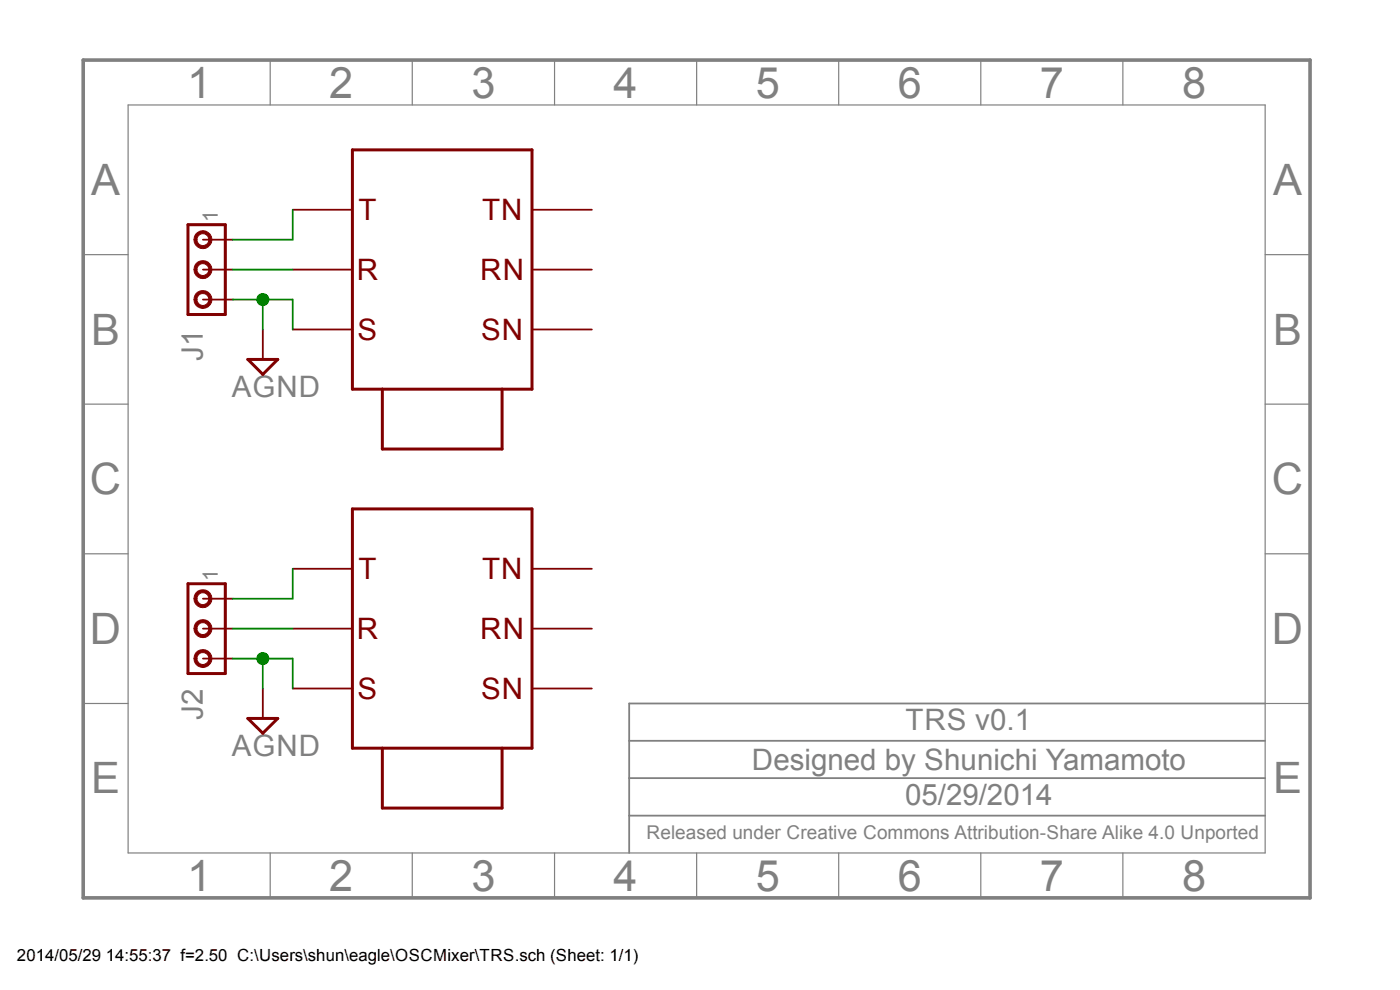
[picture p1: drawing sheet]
<?xml version="1.0" encoding="utf-8"?>
<!DOCTYPE eagle SYSTEM "eagle.dtd">
<eagle version="6.5.0">
<drawing>
<settings>
<setting alwaysvectorfont="no"/>
<setting verticaltext="up"/>
</settings>
<grid distance="0.1" unitdist="inch" unit="inch" style="lines" multiple="1" display="no" altdistance="0.01" altunitdist="inch" altunit="inch"/>
<schematic xreflabel="%F%N/%S.%C%R" xrefpart="/%S.%C%R">
<libraries>
<library name="con-amp">
<symbols>
<symbol name="MTA-1_3">
<wire x1="-3.81" y1="1.27" x2="-3.81" y2="-1.905" width="0.254" layer="94"/>
<wire x1="3.81" y1="-1.905" x2="-3.81" y2="-1.905" width="0.254" layer="94"/>
<wire x1="3.81" y1="-1.905" x2="3.81" y2="1.27" width="0.254" layer="94"/>
<wire x1="-3.81" y1="1.27" x2="3.81" y2="1.27" width="0.254" layer="94"/>
<circle x="-2.54" y="0" radius="0.635" width="0.254" layer="94"/>
<circle x="0" y="0" radius="0.635" width="0.254" layer="94"/>
<circle x="2.54" y="0" radius="0.635" width="0.254" layer="94"/>
<text x="5.08" y="0" size="1.778" layer="95">&gt;NAME</text>
<text x="5.08" y="-3.81" size="1.778" layer="96">&gt;VALUE</text>
<text x="-5.08" y="-1.27" size="1.27" layer="95">1</text>
<pin name="1" x="-2.54" y="-2.54" visible="off" length="short" direction="pas" rot="R90"/>
<pin name="3" x="2.54" y="-2.54" visible="off" length="short" direction="pas" rot="R90"/>
<pin name="2" x="0" y="-2.54" visible="off" length="short" direction="pas" rot="R90"/>
</symbol>
</symbols>
<devicesets>
<deviceset name="MTA03-100" prefix="J" uservalue="yes">
<gates>
<gate name="G$1" symbol="MTA-1_3" x="0" y="0"/>
</gates>
<devices>
<device name="" package="10X03MTA">
<connects>
<connect gate="G$1" pin="1" pad="1"/>
<connect gate="G$1" pin="2" pad="2"/>
<connect gate="G$1" pin="3" pad="3"/>
</connects>
<technologies>
<technology name=""/>
</technologies>
</device>
</devices>
</deviceset>
</devicesets>
</library>
<library name="supply2">
<symbols>
<symbol name="AGND">
<wire x1="-1.27" y1="0" x2="1.27" y2="0" width="0.254" layer="94"/>
<wire x1="1.27" y1="0" x2="0" y2="-1.27" width="0.254" layer="94"/>
<wire x1="0" y1="-1.27" x2="-1.27" y2="0" width="0.254" layer="94"/>
<text x="-2.667" y="-3.175" size="1.778" layer="96">&gt;VALUE</text>
<pin name="AGND" x="0" y="2.54" visible="off" length="short" direction="sup" rot="R270"/>
</symbol>
</symbols>
<devicesets>
<deviceset name="AGND" prefix="SUPPLY">
<gates>
<gate name="G$1" symbol="AGND" x="0" y="0"/>
</gates>
<devices>
<device name="">
<technologies>
<technology name=""/>
</technologies>
</device>
</devices>
</deviceset>
</devicesets>
</library>
<library name="Neutrik">
<symbols>
<symbol name="NMJ6HFD2">
<wire x1="-7.62" y1="0" x2="-7.62" y2="20.32" width="0.254" layer="94"/>
<wire x1="-7.62" y1="20.32" x2="-5.08" y2="20.32" width="0.254" layer="94"/>
<wire x1="-5.08" y1="20.32" x2="5.08" y2="20.32" width="0.254" layer="94"/>
<wire x1="5.08" y1="20.32" x2="7.62" y2="20.32" width="0.254" layer="94"/>
<wire x1="7.62" y1="20.32" x2="7.62" y2="0" width="0.254" layer="94"/>
<wire x1="7.62" y1="0" x2="-7.62" y2="0" width="0.254" layer="94"/>
<wire x1="-5.08" y1="20.32" x2="-5.08" y2="25.4" width="0.254" layer="94"/>
<wire x1="-5.08" y1="25.4" x2="5.08" y2="25.4" width="0.254" layer="94"/>
<wire x1="5.08" y1="25.4" x2="5.08" y2="20.32" width="0.254" layer="94"/>
<pin name="GND-IN" x="-12.7" y="15.24" visible="off" length="middle" direction="in"/>
<pin name="RIGHT-IN" x="-12.7" y="10.16" visible="off" length="middle" direction="in"/>
<pin name="LEFT-IN" x="-12.7" y="5.08" visible="off" length="middle" direction="in"/>
<pin name="LEFT-OUT" x="12.7" y="5.08" visible="off" length="middle" direction="out" rot="R180"/>
<pin name="RIGHT-OUT" x="12.7" y="10.16" visible="off" length="middle" direction="out" rot="R180"/>
<pin name="GND-OUT" x="12.7" y="15.24" visible="off" length="middle" direction="out" rot="R180"/>
<text x="-6.35" y="15.24" size="1.778" layer="94" align="center">S</text>
<text x="-6.35" y="5.08" size="1.778" layer="94" align="center">T</text>
<text x="-6.35" y="10.16" size="1.778" layer="94" align="center">R</text>
<text x="5.08" y="15.24" size="1.778" layer="94" align="center">SN</text>
<text x="5.08" y="10.16" size="1.778" layer="94" align="center">RN</text>
<text x="5.08" y="5.08" size="1.778" layer="94" align="center">TN</text>
</symbol>
</symbols>
<devicesets>
<deviceset name="NMJ6HFD2">
<gates>
<gate name="G$1" symbol="NMJ6HFD2" x="0" y="0"/>
</gates>
<devices>
<device name="" package="NMJ6HFD2">
<connects>
<connect gate="G$1" pin="GND-IN" pad="GND-IN"/>
<connect gate="G$1" pin="GND-OUT" pad="GND-OUT"/>
<connect gate="G$1" pin="LEFT-IN" pad="LEFT-IN"/>
<connect gate="G$1" pin="LEFT-OUT" pad="LEFT-OUT"/>
<connect gate="G$1" pin="RIGHT-IN" pad="RIGHT-IN"/>
<connect gate="G$1" pin="RIGHT-OUT" pad="RIGHT-OUT"/>
</connects>
<technologies>
<technology name=""/>
</technologies>
</device>
</devices>
</deviceset>
</devicesets>
</library>
</libraries>
<attributes>
</attributes>
<variantdefs>
</variantdefs>
<classes>
<class number="0" name="default" width="0" drill="0">
</class>
</classes>
<parts>
<part name="J1" library="con-amp" deviceset="MTA03-100" device=""/>
<part name="J2" library="con-amp" deviceset="MTA03-100" device=""/>
<part name="SUPPLY245" library="supply2" deviceset="AGND" device=""/>
<part name="SUPPLY1" library="supply2" deviceset="AGND" device=""/>
<part name="X1" library="Neutrik" deviceset="NMJ6HFD2" device=""/>
<part name="X2" library="Neutrik" deviceset="NMJ6HFD2" device=""/>
</parts>
<sheets>
<sheet>
<plain>
<frame x1="0" y1="0" x2="104.14" y2="71.12" columns="8" rows="5" layer="97"/>
<text x="69.755" y="14.225" size="1.778" layer="97">TRS v0.1</text>
<text x="56.69" y="10.875" size="1.778" layer="97">Designed by Shunichi Yamamoto</text>
<text x="69.77" y="7.89" size="1.778" layer="97">05/29/2014</text>
<text x="47.79" y="5" size="1.143" layer="97">Released under Creative Commons Attribution-Share Alike 4.0 Unported</text>
<wire x1="46.355" y1="3.81" x2="46.355" y2="6.985" width="0.1524" layer="97"/>
<wire x1="46.355" y1="6.985" x2="100.33" y2="6.985" width="0.1524" layer="97"/>
<wire x1="46.355" y1="6.985" x2="46.355" y2="10.16" width="0.1524" layer="97"/>
<wire x1="46.355" y1="10.16" x2="100.33" y2="10.16" width="0.1524" layer="97"/>
<wire x1="46.355" y1="10.16" x2="46.355" y2="13.335" width="0.1524" layer="97"/>
<wire x1="46.355" y1="13.335" x2="100.33" y2="13.335" width="0.1524" layer="97"/>
<wire x1="46.355" y1="13.335" x2="46.355" y2="16.51" width="0.1524" layer="97"/>
<wire x1="46.355" y1="16.51" x2="100.33" y2="16.51" width="0.1524" layer="97"/>
</plain>
<instances>
<instance part="J1" gate="G$1" x="10.16" y="53.34" rot="MR270"/>
<instance part="J2" gate="G$1" x="10.16" y="22.86" rot="MR270"/>
<instance part="SUPPLY245" gate="G$1" x="15.24" y="45.72"/>
<instance part="SUPPLY1" gate="G$1" x="15.24" y="15.24"/>
<instance part="X1" gate="G$1" x="30.48" y="63.5" rot="MR180"/>
<instance part="X2" gate="G$1" x="30.48" y="33.02" rot="MR180"/>
</instances>
<busses>
</busses>
<nets>
<net name="N$1" class="0">
<segment>
<pinref part="J1" gate="G$1" pin="1"/>
<wire x1="12.7" y1="55.88" x2="17.78" y2="55.88" width="0.1524" layer="91"/>
<pinref part="X1" gate="G$1" pin="LEFT-IN"/>
<wire x1="17.78" y1="55.88" x2="17.78" y2="58.42" width="0.1524" layer="91"/>
</segment>
</net>
<net name="N$2" class="0">
<segment>
<pinref part="J1" gate="G$1" pin="2"/>
<wire x1="12.7" y1="53.34" x2="17.78" y2="53.34" width="0.1524" layer="91"/>
<pinref part="X1" gate="G$1" pin="RIGHT-IN"/>
</segment>
</net>
<net name="AGND" class="0">
<segment>
<pinref part="SUPPLY245" gate="G$1" pin="AGND"/>
<wire x1="15.24" y1="50.8" x2="15.24" y2="48.26" width="0.1524" layer="91"/>
<wire x1="17.78" y1="50.8" x2="15.24" y2="50.8" width="0.1524" layer="91"/>
<pinref part="J1" gate="G$1" pin="3"/>
<wire x1="12.7" y1="50.8" x2="15.24" y2="50.8" width="0.1524" layer="91"/>
<junction x="15.24" y="50.8"/>
<pinref part="X1" gate="G$1" pin="GND-IN"/>
<wire x1="17.78" y1="50.8" x2="17.78" y2="48.26" width="0.1524" layer="91"/>
</segment>
<segment>
<pinref part="J2" gate="G$1" pin="3"/>
<wire x1="12.7" y1="20.32" x2="15.24" y2="20.32" width="0.1524" layer="91"/>
<pinref part="SUPPLY1" gate="G$1" pin="AGND"/>
<wire x1="15.24" y1="20.32" x2="17.78" y2="20.32" width="0.1524" layer="91"/>
<wire x1="15.24" y1="17.78" x2="15.24" y2="20.32" width="0.1524" layer="91"/>
<junction x="15.24" y="20.32"/>
<pinref part="X2" gate="G$1" pin="GND-IN"/>
<wire x1="17.78" y1="20.32" x2="17.78" y2="17.78" width="0.1524" layer="91"/>
</segment>
</net>
<net name="N$3" class="0">
<segment>
<pinref part="J2" gate="G$1" pin="1"/>
<wire x1="12.7" y1="25.4" x2="17.78" y2="25.4" width="0.1524" layer="91"/>
<pinref part="X2" gate="G$1" pin="LEFT-IN"/>
<wire x1="17.78" y1="25.4" x2="17.78" y2="27.94" width="0.1524" layer="91"/>
</segment>
</net>
<net name="N$4" class="0">
<segment>
<pinref part="J2" gate="G$1" pin="2"/>
<wire x1="12.7" y1="22.86" x2="17.78" y2="22.86" width="0.1524" layer="91"/>
<pinref part="X2" gate="G$1" pin="RIGHT-IN"/>
</segment>
</net>
</nets>
</sheet>
</sheets>
</schematic>
</drawing>
</eagle>
